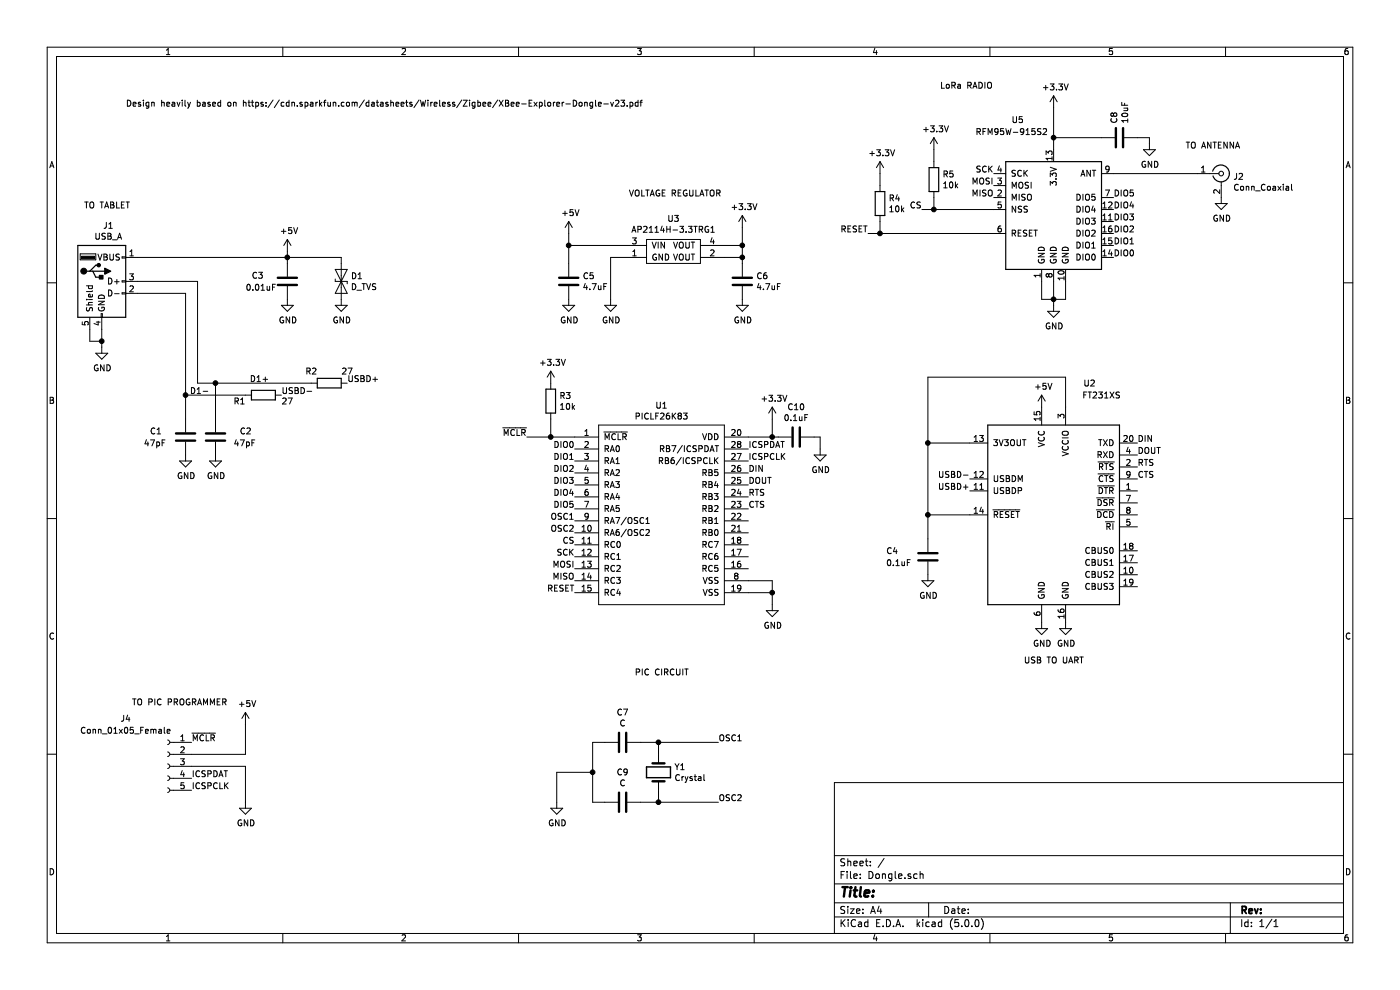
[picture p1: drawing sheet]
EESchema Schematic File Version 4
LIBS:Dongle-cache
EELAYER 26 0
EELAYER END
$Descr A4 11693 8268
encoding utf-8
Sheet 1 1
Title ""
Date ""
Rev ""
Comp ""
Comment1 ""
Comment2 ""
Comment3 ""
Comment4 ""
$EndDescr
$Comp
L Dongle-rescue:AP2114H-3.3TRG1-Regulators U3
U 1 1
P 5650 2100
F 0 "U3" H 5625 2375 50  0000 C CNN
F 1 "AP2114H-3.3TRG1" H 5625 2284 50  0000 C CNN
F 2 "TO_SOT_Packages_SMD:SOT-223" H 5600 2200 50  0001 C CNN
F 3 "" H 5600 2200 50  0001 C CNN
	1    5650 2100
	1    0    0    -1  
$EndComp
$Comp
L Device:C C5
U 1 1
P 4750 2350
F 0 "C5" H 4865 2396 50  0000 L CNN
F 1 "4.7uF" H 4865 2305 50  0000 L CNN
F 2 "Capacitors_SMD:C_0603_HandSoldering" H 4788 2200 50  0001 C CNN
F 3 "~" H 4750 2350 50  0001 C CNN
	1    4750 2350
	1    0    0    -1  
$EndComp
$Comp
L power:GND #PWR0101
U 1 1
P 5100 2500
F 0 "#PWR0101" H 5100 2250 50  0001 C CNN
F 1 "GND" H 5105 2327 50  0000 C CNN
F 2 "" H 5100 2500 50  0001 C CNN
F 3 "" H 5100 2500 50  0001 C CNN
	1    5100 2500
	1    0    0    -1  
$EndComp
$Comp
L Device:C C6
U 1 1
P 6200 2350
F 0 "C6" H 6315 2396 50  0000 L CNN
F 1 "4.7uF" H 6315 2305 50  0000 L CNN
F 2 "Capacitors_SMD:C_0603_HandSoldering" H 6238 2200 50  0001 C CNN
F 3 "~" H 6200 2350 50  0001 C CNN
	1    6200 2350
	1    0    0    -1  
$EndComp
$Comp
L power:GND #PWR0102
U 1 1
P 6200 2500
F 0 "#PWR0102" H 6200 2250 50  0001 C CNN
F 1 "GND" H 6205 2327 50  0000 C CNN
F 2 "" H 6200 2500 50  0001 C CNN
F 3 "" H 6200 2500 50  0001 C CNN
	1    6200 2500
	1    0    0    -1  
$EndComp
$Comp
L Device:C C8
U 1 1
P 9350 1150
F 0 "C8" H 9465 1196 50  0000 L CNN
F 1 "10uF" H 9465 1105 50  0000 L CNN
F 2 "Capacitors_SMD:C_0603_HandSoldering" H 9388 1000 50  0001 C CNN
F 3 "~" H 9350 1150 50  0001 C CNN
	1    9350 1150
	0    -1   -1   0   
$EndComp
$Comp
L power:GND #PWR0104
U 1 1
P 9600 1200
F 0 "#PWR0104" H 9600 950 50  0001 C CNN
F 1 "GND" H 9605 1027 50  0000 C CNN
F 2 "" H 9600 1200 50  0001 C CNN
F 3 "" H 9600 1200 50  0001 C CNN
	1    9600 1200
	1    0    0    -1  
$EndComp
$Comp
L Connector:Conn_Coaxial J2
U 1 1
P 10200 1450
F 0 "J2" H 10299 1426 50  0000 L CNN
F 1 "Conn_Coaxial" H 10299 1335 50  0000 L CNN
F 2 "Payload_Connectors:CONSMA002" H 10200 1450 50  0001 C CNN
F 3 " ~" H 10200 1450 50  0001 C CNN
	1    10200 1450
	1    0    0    -1  
$EndComp
Wire Wire Line
	9300 1450 10000 1450
$Comp
L power:GND #PWR0110
U 1 1
P 10200 1650
F 0 "#PWR0110" H 10200 1400 50  0001 C CNN
F 1 "GND" H 10205 1477 50  0000 C CNN
F 2 "" H 10200 1650 50  0001 C CNN
F 3 "" H 10200 1650 50  0001 C CNN
	1    10200 1650
	1    0    0    -1  
$EndComp
$Comp
L Connector:USB_A J1
U 1 1
P 850 2350
F 0 "J1" H 905 2817 50  0000 C CNN
F 1 "USB_A" H 905 2726 50  0000 C CNN
F 2 "Payload_Connectors:629104151021" H 1000 2300 50  0001 C CNN
F 3 " ~" H 1000 2300 50  0001 C CNN
	1    850  2350
	1    0    0    -1  
$EndComp
$Comp
L Interface_USB:FT231XS U2
U 1 1
P 8800 4300
F 0 "U2" H 9100 5400 50  0000 C CNN
F 1 "FT231XS" H 9200 5300 50  0000 C CNN
F 2 "Package_SO:SSOP-20_3.9x8.7mm_P0.635mm" H 9400 3350 50  0001 C CNN
F 3 "http://www.ftdichip.com/Products/ICs/FT231X.html" H 8800 4300 50  0001 C CNN
	1    8800 4300
	1    0    0    -1  
$EndComp
Wire Wire Line
	6200 2200 6200 2150
Wire Wire Line
	5100 2500 5100 2150
Wire Wire Line
	5100 2150 5200 2150
Wire Wire Line
	4750 2200 4750 2050
$Comp
L power:GND #PWR0111
U 1 1
P 4750 2500
F 0 "#PWR0111" H 4750 2250 50  0001 C CNN
F 1 "GND" H 4755 2327 50  0000 C CNN
F 2 "" H 4750 2500 50  0001 C CNN
F 3 "" H 4750 2500 50  0001 C CNN
	1    4750 2500
	1    0    0    -1  
$EndComp
Wire Wire Line
	8900 3400 8900 3150
Wire Wire Line
	8900 3150 7750 3150
Wire Wire Line
	7750 3150 7750 3700
Wire Wire Line
	7750 3700 8100 3700
Wire Wire Line
	8100 4300 7750 4300
Wire Wire Line
	7750 4300 7750 3700
Connection ~ 7750 3700
$Comp
L Device:C C4
U 1 1
P 7750 4650
F 0 "C4" H 7400 4700 50  0000 L CNN
F 1 "0.1uF" H 7400 4600 50  0000 L CNN
F 2 "Capacitors_SMD:C_0603_HandSoldering" H 7788 4500 50  0001 C CNN
F 3 "~" H 7750 4650 50  0001 C CNN
	1    7750 4650
	1    0    0    -1  
$EndComp
$Comp
L power:GND #PWR0112
U 1 1
P 7750 4800
F 0 "#PWR0112" H 7750 4550 50  0001 C CNN
F 1 "GND" H 7755 4627 50  0000 C CNN
F 2 "" H 7750 4800 50  0001 C CNN
F 3 "" H 7750 4800 50  0001 C CNN
	1    7750 4800
	1    0    0    -1  
$EndComp
$Comp
L power:GND #PWR0113
U 1 1
P 8700 5200
F 0 "#PWR0113" H 8700 4950 50  0001 C CNN
F 1 "GND" H 8705 5027 50  0000 C CNN
F 2 "" H 8700 5200 50  0001 C CNN
F 3 "" H 8700 5200 50  0001 C CNN
	1    8700 5200
	1    0    0    -1  
$EndComp
$Comp
L power:GND #PWR0114
U 1 1
P 8900 5200
F 0 "#PWR0114" H 8900 4950 50  0001 C CNN
F 1 "GND" H 8905 5027 50  0000 C CNN
F 2 "" H 8900 5200 50  0001 C CNN
F 3 "" H 8900 5200 50  0001 C CNN
	1    8900 5200
	1    0    0    -1  
$EndComp
Wire Wire Line
	7750 4500 7750 4300
Connection ~ 7750 4300
Wire Wire Line
	1650 3200 1800 3200
Wire Wire Line
	6050 2150 6200 2150
Connection ~ 6200 2150
Wire Wire Line
	6050 2050 6200 2050
Wire Wire Line
	6200 2050 6200 2150
Wire Wire Line
	5200 2050 4750 2050
Connection ~ 4750 2050
$Comp
L Device:R R2
U 1 1
P 2750 3200
F 0 "R2" V 2650 3050 50  0000 C CNN
F 1 "27" V 2650 3350 50  0000 C CNN
F 2 "Resistors_SMD:R_0603_HandSoldering" V 2680 3200 50  0001 C CNN
F 3 "~" H 2750 3200 50  0001 C CNN
	1    2750 3200
	0    1    1    0   
$EndComp
$Comp
L Device:R R1
U 1 1
P 2200 3300
F 0 "R1" V 2250 3100 50  0000 C CNN
F 1 "27" V 2250 3500 50  0000 C CNN
F 2 "Resistors_SMD:R_0603_HandSoldering" V 2130 3300 50  0001 C CNN
F 3 "~" H 2200 3300 50  0001 C CNN
	1    2200 3300
	0    1    1    0   
$EndComp
Wire Wire Line
	2050 3300 1550 3300
$Comp
L Device:C C1
U 1 1
P 1550 3650
F 0 "C1" H 1250 3700 50  0000 L CNN
F 1 "47pF" H 1200 3600 50  0000 L CNN
F 2 "Capacitors_SMD:C_0603_HandSoldering" H 1588 3500 50  0001 C CNN
F 3 "~" H 1550 3650 50  0001 C CNN
	1    1550 3650
	1    0    0    -1  
$EndComp
$Comp
L Device:C C2
U 1 1
P 1800 3650
F 0 "C2" H 2000 3700 50  0000 L CNN
F 1 "47pF" H 1950 3600 50  0000 L CNN
F 2 "Capacitors_SMD:C_0603_HandSoldering" H 1838 3500 50  0001 C CNN
F 3 "~" H 1800 3650 50  0001 C CNN
	1    1800 3650
	1    0    0    -1  
$EndComp
$Comp
L power:GND #PWR0115
U 1 1
P 1550 3800
F 0 "#PWR0115" H 1550 3550 50  0001 C CNN
F 1 "GND" H 1555 3627 50  0000 C CNN
F 2 "" H 1550 3800 50  0001 C CNN
F 3 "" H 1550 3800 50  0001 C CNN
	1    1550 3800
	1    0    0    -1  
$EndComp
$Comp
L power:GND #PWR0116
U 1 1
P 1800 3800
F 0 "#PWR0116" H 1800 3550 50  0001 C CNN
F 1 "GND" H 1805 3627 50  0000 C CNN
F 2 "" H 1800 3800 50  0001 C CNN
F 3 "" H 1800 3800 50  0001 C CNN
	1    1800 3800
	1    0    0    -1  
$EndComp
Wire Wire Line
	1550 3500 1550 3300
Connection ~ 1550 3300
Wire Wire Line
	1800 3500 1800 3200
Connection ~ 1800 3200
Wire Wire Line
	1800 3200 2600 3200
$Comp
L Device:C C3
U 1 1
P 2400 2350
F 0 "C3" H 2100 2400 50  0000 L CNN
F 1 "0.01uF" H 2050 2300 50  0000 L CNN
F 2 "Capacitors_SMD:C_0603_HandSoldering" H 2438 2200 50  0001 C CNN
F 3 "~" H 2400 2350 50  0001 C CNN
	1    2400 2350
	1    0    0    -1  
$EndComp
Wire Wire Line
	2400 2150 2400 2200
Connection ~ 2400 2150
$Comp
L power:GND #PWR0117
U 1 1
P 2400 2500
F 0 "#PWR0117" H 2400 2250 50  0001 C CNN
F 1 "GND" H 2405 2327 50  0000 C CNN
F 2 "" H 2400 2500 50  0001 C CNN
F 3 "" H 2400 2500 50  0001 C CNN
	1    2400 2500
	1    0    0    -1  
$EndComp
$Comp
L power:GND #PWR0118
U 1 1
P 850 2900
F 0 "#PWR0118" H 850 2650 50  0001 C CNN
F 1 "GND" H 855 2727 50  0000 C CNN
F 2 "" H 850 2900 50  0001 C CNN
F 3 "" H 850 2900 50  0001 C CNN
	1    850  2900
	1    0    0    -1  
$EndComp
Text Notes 1050 900  0    50   ~ 0
Design heavily based on https://cdn.sparkfun.com/datasheets/Wireless/Zigbee/XBee-Explorer-Dongle-v23.pdf
Wire Wire Line
	850  2900 850  2850
Wire Wire Line
	750  2750 750  2850
Wire Wire Line
	750  2850 850  2850
Connection ~ 850  2850
Wire Wire Line
	850  2850 850  2750
Text Notes 9900 1250 0    50   ~ 0
TO ANTENNA
Text Notes 700  1750 0    50   ~ 0
TO TABLET
Text Notes 8550 5550 0    50   ~ 0
USB TO UART
$Comp
L canhw:PICLF26K83 U1
U 1 1
P 5550 4300
F 0 "U1" H 5525 5215 50  0000 C CNN
F 1 "PICLF26K83" H 5525 5124 50  0000 C CNN
F 2 "Housings_SOIC:SOIC-28W_7.5x18.7mm_Pitch1.27mm" H 6000 4300 50  0001 C CNN
F 3 "" H 6000 4300 50  0001 C CNN
	1    5550 4300
	1    0    0    -1  
$EndComp
Wire Wire Line
	6450 3500 6450 3650
Wire Wire Line
	6450 3650 6250 3650
$Comp
L Device:C C10
U 1 1
P 6650 3650
F 0 "C10" V 6398 3650 50  0000 C CNN
F 1 "0.1uF" V 6489 3650 50  0000 C CNN
F 2 "Capacitors_SMD:C_0603_HandSoldering" H 6688 3500 50  0001 C CNN
F 3 "~" H 6650 3650 50  0001 C CNN
	1    6650 3650
	0    1    1    0   
$EndComp
Connection ~ 6450 3650
$Comp
L power:GND #PWR0105
U 1 1
P 6850 3750
F 0 "#PWR0105" H 6850 3500 50  0001 C CNN
F 1 "GND" H 6855 3577 50  0000 C CNN
F 2 "" H 6850 3750 50  0001 C CNN
F 3 "" H 6850 3750 50  0001 C CNN
	1    6850 3750
	1    0    0    -1  
$EndComp
Wire Wire Line
	6850 3650 6850 3750
$Comp
L Device:R R3
U 1 1
P 4600 3350
F 0 "R3" H 4670 3396 50  0000 L CNN
F 1 "10k" H 4670 3305 50  0000 L CNN
F 2 "Resistors_SMD:R_0603_HandSoldering" V 4530 3350 50  0001 C CNN
F 3 "~" H 4600 3350 50  0001 C CNN
	1    4600 3350
	1    0    0    -1  
$EndComp
Wire Wire Line
	4600 3500 4600 3650
Wire Wire Line
	4600 3650 4800 3650
$Comp
L Connector:Conn_01x05_Female J4
U 1 1
P 1400 6400
F 0 "J4" H 1750 6800 50  0000 C CNN
F 1 "Conn_01x05_Female" H 1750 6700 50  0000 C CNN
F 2 "Payload_Connectors:PinHeader_5x2.54_SMD_90deg_952-3198-1-ND" H 1400 6400 50  0001 C CNN
F 3 "~" H 1400 6400 50  0001 C CNN
	1    1400 6400
	-1   0    0    -1  
$EndComp
Connection ~ 4600 3650
Wire Wire Line
	4400 3650 4600 3650
Text Label 1600 6200 0    50   ~ 0
~MCLR
Text Label 4400 3650 2    50   ~ 0
~MCLR
$Comp
L power:+5V #PWR0107
U 1 1
P 2050 6050
F 0 "#PWR0107" H 2050 5900 50  0001 C CNN
F 1 "+5V" H 2065 6223 50  0000 C CNN
F 2 "" H 2050 6050 50  0001 C CNN
F 3 "" H 2050 6050 50  0001 C CNN
	1    2050 6050
	1    0    0    -1  
$EndComp
Wire Wire Line
	2050 6050 2050 6300
Wire Wire Line
	2050 6300 1600 6300
$Comp
L power:GND #PWR0108
U 1 1
P 2050 6700
F 0 "#PWR0108" H 2050 6450 50  0001 C CNN
F 1 "GND" H 2055 6527 50  0000 C CNN
F 2 "" H 2050 6700 50  0001 C CNN
F 3 "" H 2050 6700 50  0001 C CNN
	1    2050 6700
	1    0    0    -1  
$EndComp
Wire Wire Line
	2050 6700 2050 6400
Wire Wire Line
	2050 6400 1600 6400
Text Label 1600 6500 0    50   ~ 0
ICSPDAT
Text Label 1600 6600 0    50   ~ 0
ICSPCLK
Text Label 6250 3750 0    50   ~ 0
ICSPDAT
Text Label 6250 3850 0    50   ~ 0
ICSPCLK
Wire Wire Line
	6800 3650 6850 3650
Wire Wire Line
	6500 3650 6450 3650
$Comp
L power:GND #PWR0109
U 1 1
P 6450 5050
F 0 "#PWR0109" H 6450 4800 50  0001 C CNN
F 1 "GND" H 6455 4877 50  0000 C CNN
F 2 "" H 6450 5050 50  0001 C CNN
F 3 "" H 6450 5050 50  0001 C CNN
	1    6450 5050
	1    0    0    -1  
$EndComp
Wire Wire Line
	6450 5050 6450 4950
Wire Wire Line
	6450 4950 6250 4950
Wire Wire Line
	6250 4850 6450 4850
Wire Wire Line
	6450 4850 6450 4950
Connection ~ 6450 4950
$Comp
L Device:Crystal Y1
U 1 1
P 5500 6450
F 0 "Y1" V 5454 6581 50  0000 L CNN
F 1 "Crystal" V 5545 6581 50  0000 L CNN
F 2 "Crystals:Crystal_HC49-U_Vertical" H 5500 6450 50  0001 C CNN
F 3 "~" H 5500 6450 50  0001 C CNN
	1    5500 6450
	0    1    1    0   
$EndComp
$Comp
L Device:C C7
U 1 1
P 5200 6200
F 0 "C7" V 4948 6200 50  0000 C CNN
F 1 "C" V 5039 6200 50  0000 C CNN
F 2 "Capacitors_SMD:C_0603_HandSoldering" H 5238 6050 50  0001 C CNN
F 3 "~" H 5200 6200 50  0001 C CNN
	1    5200 6200
	0    1    1    0   
$EndComp
$Comp
L Device:C C9
U 1 1
P 5200 6700
F 0 "C9" V 4948 6700 50  0000 C CNN
F 1 "C" V 5039 6700 50  0000 C CNN
F 2 "Capacitors_SMD:C_0603_HandSoldering" H 5238 6550 50  0001 C CNN
F 3 "~" H 5200 6700 50  0001 C CNN
	1    5200 6700
	0    1    1    0   
$EndComp
Wire Wire Line
	5350 6200 5500 6200
Wire Wire Line
	5500 6200 5500 6300
Wire Wire Line
	5350 6700 5500 6700
Wire Wire Line
	5500 6700 5500 6600
Wire Wire Line
	5050 6700 4950 6700
Wire Wire Line
	4950 6700 4950 6450
Wire Wire Line
	4950 6200 5050 6200
$Comp
L power:GND #PWR0119
U 1 1
P 4650 6700
F 0 "#PWR0119" H 4650 6450 50  0001 C CNN
F 1 "GND" H 4655 6527 50  0000 C CNN
F 2 "" H 4650 6700 50  0001 C CNN
F 3 "" H 4650 6700 50  0001 C CNN
	1    4650 6700
	1    0    0    -1  
$EndComp
Wire Wire Line
	4950 6450 4650 6450
Wire Wire Line
	4650 6450 4650 6700
Connection ~ 4950 6450
Wire Wire Line
	4950 6450 4950 6200
Text Label 6000 6200 0    50   ~ 0
OSC1
Text Label 6000 6700 0    50   ~ 0
OSC2
Wire Wire Line
	6000 6700 5500 6700
Connection ~ 5500 6700
Wire Wire Line
	5500 6200 6000 6200
Connection ~ 5500 6200
Text Label 4800 4350 2    50   ~ 0
OSC1
Text Label 4800 4450 2    50   ~ 0
OSC2
$Comp
L RF_AM_FM:RFM95W-915S2 U5
U 1 1
P 8800 1750
F 0 "U5" H 8500 2500 50  0000 C CNN
F 1 "RFM95W-915S2" H 8450 2400 50  0000 C CNN
F 2 "RF_Modules:Hopref_RFM9XW_SMD" H 5500 3400 50  0001 C CNN
F 3 "http://www.hoperf.com/upload/rf/RFM95_96_97_98W.pdf" H 5500 3400 50  0001 C CNN
	1    8800 1750
	1    0    0    -1  
$EndComp
$Comp
L power:+3.3V #PWR0121
U 1 1
P 6200 1900
F 0 "#PWR0121" H 6200 1750 50  0001 C CNN
F 1 "+3.3V" H 6215 2073 50  0000 C CNN
F 2 "" H 6200 1900 50  0001 C CNN
F 3 "" H 6200 1900 50  0001 C CNN
	1    6200 1900
	1    0    0    -1  
$EndComp
Wire Wire Line
	6200 1900 6200 2050
Connection ~ 6200 2050
$Comp
L power:+3.3V #PWR0122
U 1 1
P 8800 900
F 0 "#PWR0122" H 8800 750 50  0001 C CNN
F 1 "+3.3V" H 8815 1073 50  0000 C CNN
F 2 "" H 8800 900 50  0001 C CNN
F 3 "" H 8800 900 50  0001 C CNN
	1    8800 900 
	1    0    0    -1  
$EndComp
Wire Wire Line
	8800 900  8800 1150
Wire Wire Line
	9600 1200 9600 1150
Wire Wire Line
	9600 1150 9500 1150
Wire Wire Line
	9200 1150 8800 1150
Connection ~ 8800 1150
Wire Wire Line
	8800 1150 8800 1250
$Comp
L power:GND #PWR0123
U 1 1
P 8800 2550
F 0 "#PWR0123" H 8800 2300 50  0001 C CNN
F 1 "GND" H 8805 2377 50  0000 C CNN
F 2 "" H 8800 2550 50  0001 C CNN
F 3 "" H 8800 2550 50  0001 C CNN
	1    8800 2550
	1    0    0    -1  
$EndComp
$Comp
L Device:R R5
U 1 1
P 7800 1500
F 0 "R5" H 7870 1546 50  0000 L CNN
F 1 "10k" H 7870 1455 50  0000 L CNN
F 2 "Resistors_SMD:R_0603_HandSoldering" V 7730 1500 50  0001 C CNN
F 3 "~" H 7800 1500 50  0001 C CNN
	1    7800 1500
	1    0    0    -1  
$EndComp
$Comp
L Device:R R4
U 1 1
P 7350 1700
F 0 "R4" H 7420 1746 50  0000 L CNN
F 1 "10k" H 7420 1655 50  0000 L CNN
F 2 "Resistors_SMD:R_0603_HandSoldering" V 7280 1700 50  0001 C CNN
F 3 "~" H 7350 1700 50  0001 C CNN
	1    7350 1700
	1    0    0    -1  
$EndComp
Wire Wire Line
	8300 1750 7800 1750
Wire Wire Line
	7350 1850 7350 1950
Wire Wire Line
	7350 1950 8300 1950
Wire Wire Line
	7800 1750 7800 1650
$Comp
L power:+3.3V #PWR0124
U 1 1
P 7800 1250
F 0 "#PWR0124" H 7800 1100 50  0001 C CNN
F 1 "+3.3V" H 7815 1423 50  0000 C CNN
F 2 "" H 7800 1250 50  0001 C CNN
F 3 "" H 7800 1250 50  0001 C CNN
	1    7800 1250
	1    0    0    -1  
$EndComp
$Comp
L power:+3.3V #PWR0125
U 1 1
P 7350 1450
F 0 "#PWR0125" H 7350 1300 50  0001 C CNN
F 1 "+3.3V" H 7365 1623 50  0000 C CNN
F 2 "" H 7350 1450 50  0001 C CNN
F 3 "" H 7350 1450 50  0001 C CNN
	1    7350 1450
	1    0    0    -1  
$EndComp
Wire Wire Line
	7350 1450 7350 1550
Wire Wire Line
	7800 1250 7800 1350
Text Label 8300 1450 2    50   ~ 0
SCK
Text Label 8300 1550 2    50   ~ 0
MOSI
Text Label 8300 1650 2    50   ~ 0
MISO
Text Label 7700 1750 2    50   ~ 0
CS
Connection ~ 7800 1750
Text Label 4800 4550 2    50   ~ 0
CS
Text Label 4800 4650 2    50   ~ 0
SCK
Text Label 4800 4750 2    50   ~ 0
MOSI
Text Label 4800 4850 2    50   ~ 0
MISO
Text Label 7250 1950 2    50   ~ 0
RESET
Text Label 4800 4950 2    50   ~ 0
RESET
Wire Wire Line
	7350 1950 7250 1950
Connection ~ 7350 1950
Wire Wire Line
	7700 1750 7800 1750
Text Label 9500 3700 0    50   ~ 0
DIN
Text Label 9500 3800 0    50   ~ 0
DOUT
Text Label 9500 3900 0    50   ~ 0
RTS
Text Label 9500 4000 0    50   ~ 0
CTS
Text Label 6250 3950 0    50   ~ 0
DIN
Text Label 6250 4050 0    50   ~ 0
DOUT
Text Label 6250 4150 0    50   ~ 0
RTS
Text Label 6250 4250 0    50   ~ 0
CTS
$Comp
L power:+5V #PWR0129
U 1 1
P 2400 2100
F 0 "#PWR0129" H 2400 1950 50  0001 C CNN
F 1 "+5V" H 2415 2273 50  0000 C CNN
F 2 "" H 2400 2100 50  0001 C CNN
F 3 "" H 2400 2100 50  0001 C CNN
	1    2400 2100
	1    0    0    -1  
$EndComp
Wire Wire Line
	2400 2100 2400 2150
$Comp
L power:+5V #PWR0130
U 1 1
P 8700 3400
F 0 "#PWR0130" H 8700 3250 50  0001 C CNN
F 1 "+5V" H 8715 3573 50  0000 C CNN
F 2 "" H 8700 3400 50  0001 C CNN
F 3 "" H 8700 3400 50  0001 C CNN
	1    8700 3400
	1    0    0    -1  
$EndComp
Wire Wire Line
	8800 2350 8800 2500
Wire Wire Line
	8700 2350 8700 2500
Wire Wire Line
	8700 2500 8800 2500
Connection ~ 8800 2500
Wire Wire Line
	8800 2500 8800 2550
Wire Wire Line
	8900 2350 8900 2500
Wire Wire Line
	8900 2500 8800 2500
Text Notes 1100 5900 0    50   ~ 0
TO PIC PROGRAMMER
Text Label 8100 4100 2    50   ~ 0
USBD+
Text Label 8100 4000 2    50   ~ 0
USBD-
Text Label 2900 3200 0    50   ~ 0
USBD+
Text Label 2350 3300 0    50   ~ 0
USBD-
Text Notes 5250 1650 0    50   ~ 0
VOLTAGE REGULATOR
Text Notes 5300 5650 0    50   ~ 0
PIC CIRCUIT
Text Notes 7850 750  0    50   ~ 0
LoRa RADIO
$Comp
L power:+5V #PWR0131
U 1 1
P 4750 1950
F 0 "#PWR0131" H 4750 1800 50  0001 C CNN
F 1 "+5V" H 4765 2123 50  0000 C CNN
F 2 "" H 4750 1950 50  0001 C CNN
F 3 "" H 4750 1950 50  0001 C CNN
	1    4750 1950
	1    0    0    -1  
$EndComp
Wire Wire Line
	4750 1950 4750 2050
Text Label 9300 1650 0    50   ~ 0
DIO5
Text Label 9300 1750 0    50   ~ 0
DIO4
Text Label 9300 1850 0    50   ~ 0
DIO3
Text Label 9300 1950 0    50   ~ 0
DIO2
Text Label 9300 2050 0    50   ~ 0
DIO1
Text Label 9300 2150 0    50   ~ 0
DIO0
Text Label 4800 3750 2    50   ~ 0
DIO0
Text Label 4800 3850 2    50   ~ 0
DIO1
Text Label 4800 3950 2    50   ~ 0
DIO2
Text Label 4800 4050 2    50   ~ 0
DIO3
Text Label 4800 4150 2    50   ~ 0
DIO4
Text Label 4800 4250 2    50   ~ 0
DIO5
Text Label 2250 3200 2    50   ~ 0
D1+
Text Label 1750 3300 2    50   ~ 0
D1-
Wire Wire Line
	1150 2150 2400 2150
Wire Wire Line
	1650 2350 1650 3200
Wire Wire Line
	1550 2450 1550 3300
$Comp
L Device:D_TVS D1
U 1 1
P 2850 2350
F 0 "D1" V 2804 2429 50  0000 L CNN
F 1 "D_TVS" V 2895 2429 50  0000 L CNN
F 2 "Diodes_SMD:D_0603" H 2850 2350 50  0001 C CNN
F 3 "~" H 2850 2350 50  0001 C CNN
	1    2850 2350
	0    1    1    0   
$EndComp
$Comp
L power:GND #PWR0120
U 1 1
P 2850 2500
F 0 "#PWR0120" H 2850 2250 50  0001 C CNN
F 1 "GND" H 2855 2327 50  0000 C CNN
F 2 "" H 2850 2500 50  0001 C CNN
F 3 "" H 2850 2500 50  0001 C CNN
	1    2850 2500
	1    0    0    -1  
$EndComp
Wire Wire Line
	2850 2200 2850 2150
Wire Wire Line
	2400 2150 2850 2150
Wire Wire Line
	1650 2350 1150 2350
Wire Wire Line
	1150 2450 1550 2450
$Comp
L power:+3.3V #PWR?
U 1 1
P 4600 3200
F 0 "#PWR?" H 4600 3050 50  0001 C CNN
F 1 "+3.3V" H 4615 3373 50  0000 C CNN
F 2 "" H 4600 3200 50  0001 C CNN
F 3 "" H 4600 3200 50  0001 C CNN
	1    4600 3200
	1    0    0    -1  
$EndComp
$Comp
L power:+3.3V #PWR?
U 1 1
P 6450 3500
F 0 "#PWR?" H 6450 3350 50  0001 C CNN
F 1 "+3.3V" H 6465 3673 50  0000 C CNN
F 2 "" H 6450 3500 50  0001 C CNN
F 3 "" H 6450 3500 50  0001 C CNN
	1    6450 3500
	1    0    0    -1  
$EndComp
$EndSCHEMATC
